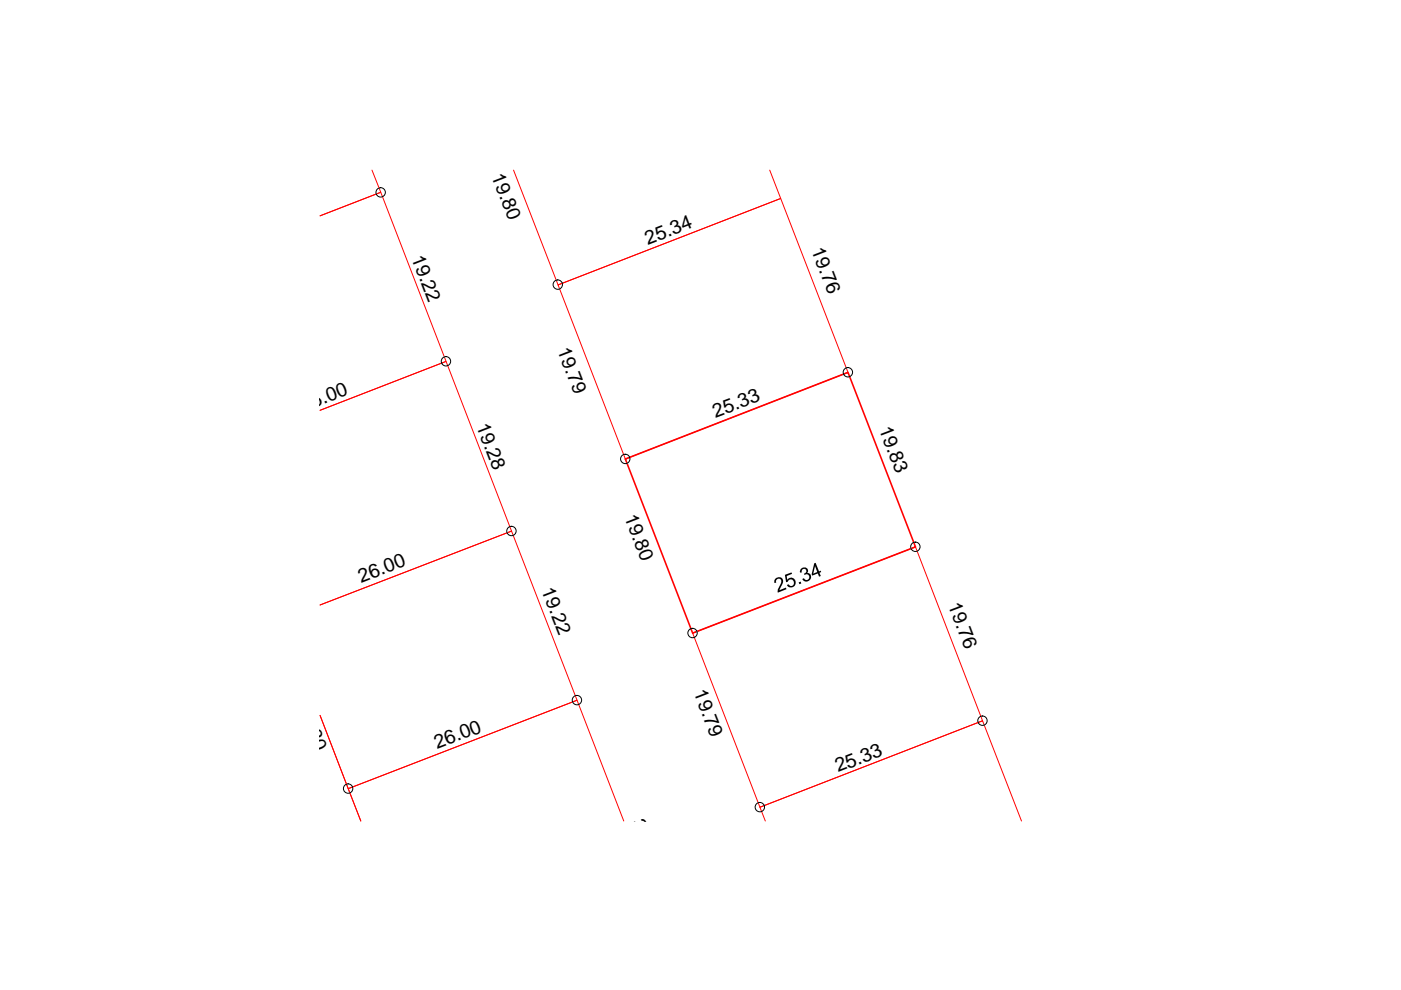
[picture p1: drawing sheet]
<svg xmlns="http://www.w3.org/2000/svg" width="297mm" height="210mm" viewBox="0 0 297 210" stroke-linecap="round" stroke-linejoin="round" font-family="sans-serif">
<path d="M78.9 36.1l1.8 4.7-12.8 5 12.8-5 13.9 35.8-26.7 10.4 26.7-10.4 13.9 36-40.6 15.7 40.6-15.7 13.8 35.9-48.5 18.7-5.9-15.5 8.6 22.4-2.7-6.9 48.5-18.7 9.9 25.6M108.9 36.1l9.4 24.3 47.2-18.3-2.3-6M118.3 60.4l47.2-18.3 14.3 36.9-47.2 18.3zM146.9 134.2l47.2-18.2 14.2 36.8-47.2 18.4zM162.3 174.1l-1.2-2.9 47.2-18.4 8.3 21.3" fill="none" stroke="#f00" stroke-width=".21"/>
<path d="M132.6 97.3l47.2-18.3 14.3 37-47.2 18.2z" fill="none" stroke="#f00" stroke-width=".34"/>
<g fill="none" stroke="#000" stroke-width=".21">
<circle cx="80.7" cy="40.8" r=".99"/>
<circle cx="94.6" cy="76.6" r=".99"/>
<circle cx="118.3" cy="60.3" r=".99"/>
<circle cx="179.8" cy="78.9" r=".99"/>
<circle cx="132.6" cy="97.3" r=".99"/>
<circle cx="108.4" cy="112.6" r=".99"/>
<circle cx="194.1" cy="115.9" r=".99"/>
<circle cx="146.8" cy="134.2" r=".99"/>
<circle cx="122.3" cy="148.4" r=".99"/>
<circle cx="208.3" cy="152.8" r=".99"/>
<circle cx="73.8" cy="167.2" r=".99"/>
<circle cx="161.1" cy="171.1" r=".99"/>
</g>
<g fill="#000">
<path d="M164.3 122.8l.7-.4 .7 .1 .3 .4v.5l-.7 1.7 1.3-.5 .2 .3-1.9 .7v-.5l.6-1.3 .2-.7-.3-.4h-.5l-.4 .4 .1 .4-.4 .1zM166.4 121.9l1.4-.5 .1 .3-1.1 .4 .1 .8 .5-.4 .8 .1 .5 .7v.5l-.3 .5-.5 .2h-.5l-.5-.3-.1-.2 .4-.1 .4 .3h.5l.2-.4v-.4l-.3-.5h-.5l-.5 .5h-.3zM169.3 123.5l.5-.2 .1 .4-.4 .2zM169.8 120.6l.5-.3 .6 .1 .3 .2 .1 .6-.2 .3 .6 .1 .3 .5v.5l-.4 .5-.8 .2-.6-.4-.1-.1 .3-.2 .5 .4 .4-.1 .3-.3v-.4l-.5-.4-.5 .1-.1-.3 .4-.2 .1-.3-.3-.4h-.5l-.2 .3v.4h-.4v-.3z"/>
<path d="M172.6 119.4l.3-.1 .8 1.9 .3-.2 .1 .3-.4 .2 .3 .6-.3 .2-.3-.7-1.2 .4-.1-.2zM172.8 120l-.4 1.6 .9-.3z"/>
</g>
<g font-size="4.1">
<text x="104.1" y="37.2" transform="rotate(69 104.1 37.2)">19.80</text>
<text x="137.4" y="52" transform="rotate(-21 137.4 52)">25.34</text>
<text x="172" y="53" transform="rotate(69 172 53)">19.76</text>
<text x="87.2" y="54.7" transform="rotate(69 87.2 54.7)">19.22</text>
<text x="118.1" y="74.2" transform="rotate(69 118.1 74.2)">19.79</text>
<text x="64.3" y="87.2" transform="rotate(-21 64.3 87.2)">26.00</text>
<text x="151.7" y="88.6" transform="rotate(-21 151.7 88.6)">25.33</text>
<text x="100.9" y="90.3" transform="rotate(69 100.9 90.3)">19.28</text>
<text x="186.3" y="90.9" transform="rotate(69 186.3 90.9)">19.83</text>
<text x="132.3" y="109.6" transform="rotate(69 132.3 109.6)">19.80</text>
<text x="76.6" y="123.5" transform="rotate(-21 76.6 123.5)">26.00</text>
<text x="114.8" y="125.1" transform="rotate(69 114.8 125.1)">19.22</text>
<text x="201" y="128.2" transform="rotate(69 201 128.2)">19.76</text>
<text x="63" y="149.9" transform="rotate(69 63 149.9)">11.80</text>
<text x="147" y="146.8" transform="rotate(69 147 146.8)">19.79</text>
<text x="92.7" y="158.9" transform="rotate(-21 92.7 158.9)">26.00</text>
<text x="177.7" y="163.8" transform="rotate(-21 177.7 163.8)">25.33</text>
<text x="133.9" y="174.2" transform="rotate(69 133.9 174.2)">34.80</text>
</g>
</svg>
